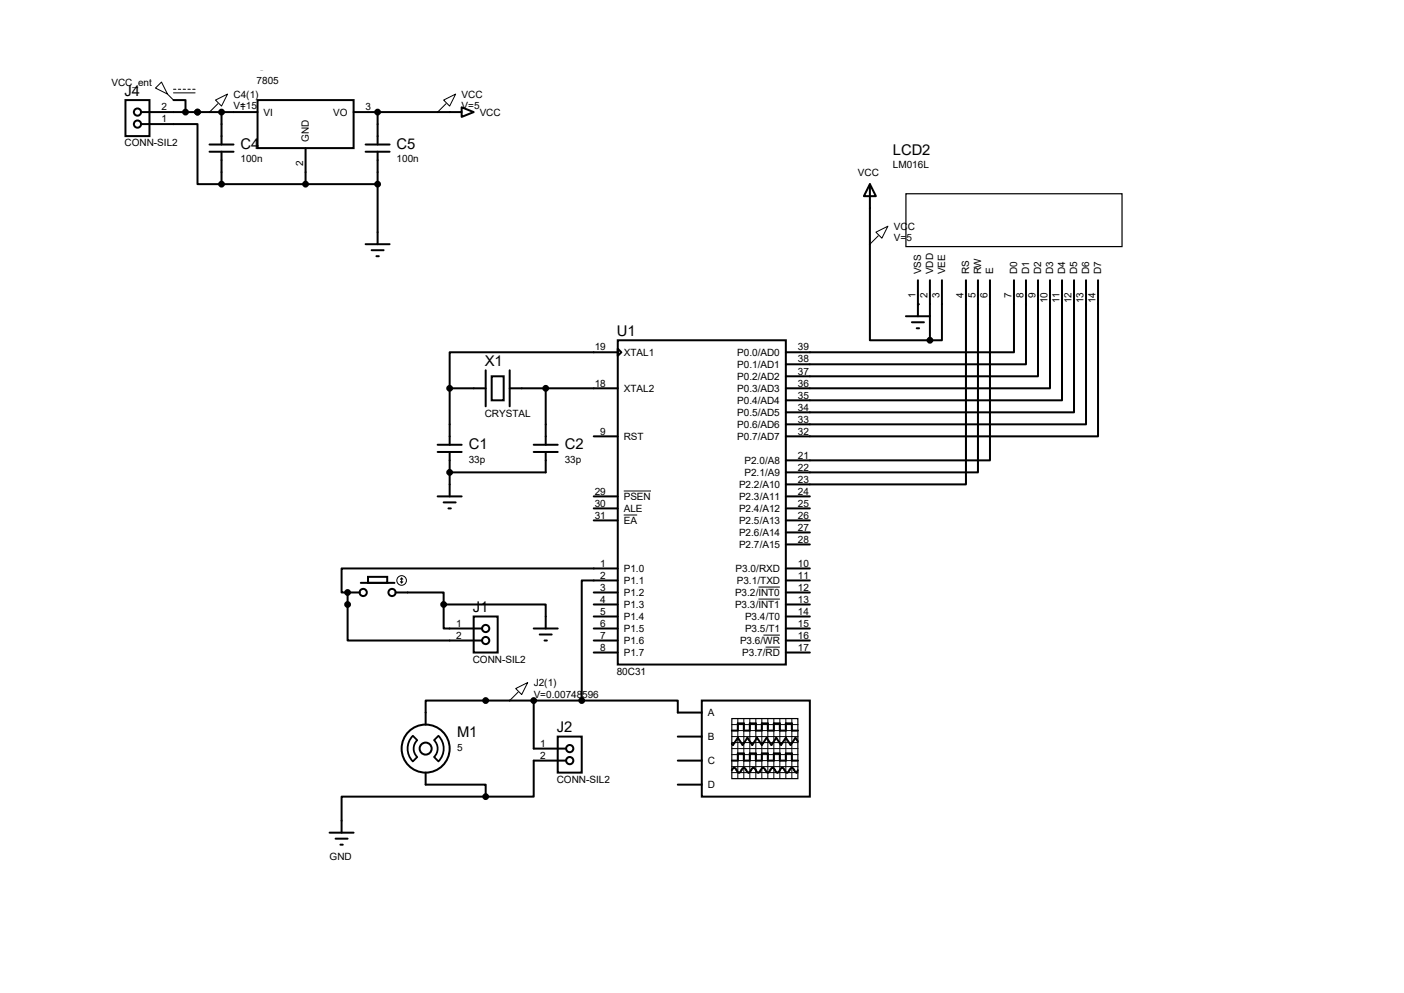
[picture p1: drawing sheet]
<svg xmlns="http://www.w3.org/2000/svg" width="297mm" height="210mm" viewBox="0 0 297 210" stroke-linecap="round" stroke-linejoin="round" font-family="sans-serif">
<g fill="none" stroke="#000" stroke-width=".42">
<path d="M26.5 21.2h5.1v7.6h-5.1zM29.8 26.2h12v12.7h5.1M29.8 23.7h24.7M36.7 21.2h2.5v2.5M44.3 32.1h5.1M44.3 30.6h5.1M46.9 23.7v6.9M46.9 32.1v6.8M46.9 38.9h33M54.5 21.2h20.3v10.1h-20.3zM64.6 31.3v7.6M74.8 23.7h22.9"/>
<path d="M77.3 32.1h5.1M77.3 30.6h5.1M79.9 23.7v6.9M79.9 32.1v19.5M97.7 22.7l2.5 1-2.5 1zM184 38.9l1.3 2.6h-2.5zM184 38.9v33.1h12.7M77.3 51.6h5.1M78.6 52.9h2.6M79.6 54.2h.5M194.2 59.3v7.6M196.7 59.3v12.7"/>
<path d="M199.3 59.3v12.7h-2.6M204.3 59.3v43.1h-38.1M206.9 59.3v40.6h-40.7M209.4 59.3v38.1h-43.2M214.5 59.3v15.2h-48.3M217 59.3v17.7h-50.8M219.6 59.3v20.3h-53.4M222.1 59.3v22.8h-55.9M224.7 59.3v25.4h-58.5M227.2 59.3v27.9h-61M229.7 59.3v30.4h-63.5M232.3 59.3v33h-66.1"/>
<path d="M102.7 78.3v7.6M104 79.6h2.6v5.1h-2.6zM107.8 78.3v7.6M130.7 72h35.5v68.5h-35.5zM130.7 73.7l.7 .8-.7 .8zM130.7 74.5h-35.6v7.6M191.6 66.9h5.1M192.9 68.2h2.6M193.9 69.4h.5M92.6 95.6h5.1M92.6 94.1h5.1M95.1 82.1h7.6"/>
<path d="M95.1 82.1v12M95.1 95.6v9.4M107.8 82.1h22.9M112.9 95.6h5.1M112.9 94.1h5.1M115.4 82.1v12M115.4 95.6v4.3h-20.3M125.6 92.3h5.1M92.6 105h5.1M93.9 106.3h2.5M94.9 107.5h.5M125.6 107.5h5.1"/>
<path d="M125.6 110.1h5.1M125.6 105h5.1M166.2 107.5h5.1M166.2 110.1h5.1M166.2 105h5.1M166.2 115.1h5.1M166.2 112.6h5.1M73.5 125.3v10.2h28.5M73.5 125.3h2.6M76.3 123.3h7.1M77.9 122h4v1.3h-4zM83.7 125.3h10.2v2.5"/>
<path d="M93.9 127.8h21.5v5.1M93.9 127.8v5.1h8.1M100.2 130.4h5.1v7.6h-5.1zM112.9 132.9h5.1M114.2 134.2h2.5M115.2 135.5h.5M125.6 125.3h5.1M125.6 127.8h5.1M125.6 130.4h5.1M125.6 132.9h5.1M125.6 135.5h5.1M125.6 138h5.1"/>
<path d="M130.7 120.2h-58.4v5.1h1.2M130.7 122.8h-7.6v25.4M166.2 120.2h5.1M166.2 122.8h5.1M166.2 125.3h5.1M166.2 127.8h5.1M166.2 130.4h5.1M166.2 132.9h5.1M166.2 135.5h5.1M166.2 138h5.1M112.9 148.2v10.1h6.9M118 155.8h5.1v7.6h-5.1z"/>
<path d="M123.1 148.2h-33.1v5M123.1 148.2h20.3v2.5h5.1M143.4 155.8h5.1M148.5 148.2h22.8v20.3h-22.8zM154.8 154.5h1.3v-1.5h1.3v1.5h1.2v-1.5h1.3v1.5h1.3v-1.5h1.2v1.5h1.3v-1.5h1.3v1.5h1.2v-1.5h1.3v1.5h1.3M168.8 156.8l-.5-.8-1 1.6-1.1-1.6-1 1.6-1-1.6-1 1.6-1-1.6-1 1.6-1.1-1.6-1 1.6-1-1.6-1 1.6-1-1.6-1 1.6-.3-.3M69.7 176.1h5.1M71 177.4h2.5M72 178.6h.5M90 163.4v2.5h12.7v2.6M102.7 168.5h-30.4v7.6M119.8 160.9h-6.9v7.6h-10.2"/>
<path d="M143.4 160.9h5.1M143.4 165.9h5.1M154.8 162.9l.5-.5 1 1 1.1-1 1 1 1-1 1 1 1-1 1 1 1-1 1.1 1 1-1 1 1 1-1 1 1 .3-.5M154.8 160.9h1.3v-1.6h1.3v1.6h1.2v-1.6h1.3v1.6h1.3v-1.6h1.2v1.6h1.3v-1.6h1.3v1.6h1.2v-1.6h1.3v1.6h1.3"/>
<circle cx="29.1" cy="23.7" r=".76"/>
<circle cx="29.1" cy="26.2" r=".76"/>
<circle cx="76.8" cy="125.3" r=".76"/>
<circle cx="82.9" cy="125.3" r=".76"/>
<circle cx="102.7" cy="135.5" r=".76"/>
<circle cx="102.7" cy="132.9" r=".76"/>
<circle cx="90" cy="158.3" r="5.1"/>
<circle cx="90" cy="158.3" r="1.27"/>
<circle cx="120.5" cy="158.3" r=".76"/>
<circle cx="120.5" cy="160.9" r=".76"/>
</g>
<g fill="#000">
<circle cx="41.8" cy="23.7" r=".21"/>
<circle cx="79.9" cy="23.7" r=".21"/>
<circle cx="194.2" cy="64.3" r=".21"/>
<circle cx="95.1" cy="99.9" r=".21"/>
<circle cx="73.5" cy="125.3" r=".21"/>
</g>
<g fill="none" stroke="#000" stroke-width=".21">
<path d="M34.2 17.4l1.2 2.5-2.5-1.3zM35.4 19.9l1.3 1.3M36.7 18.9h.5M36.7 19.6h4.6M37.7 18.9h.5M38.7 18.9h.5M39.8 18.9h.5M40.8 18.9h.5M45.6 21.2l2.5-1.3-1.2 2.5zM46.1 21.9l-1.8 1.8M93.9 21.2l2.5-1.3-1.3 2.5zM94.4 21.9l-1.8 1.8"/>
<path d="M185.3 49.1l2.5-1.3-1.2 2.6zM185.8 49.9l-1.8 1.7M132 108.9h2.8M132 103.8h5.7M84.7 123l.3 .3M85 122.3v1M85 122.3l-.3 .2M85 122.3l.2 .2M85.2 123l-.2 .3M160.4 124.2h4.6M160.4 126.7h4.6M161.5 134.3h3.5"/>
<path d="M162 136.9h3M109.1 145.6l2.5-1.2-1.2 2.5zM109.6 146.4l-1.8 1.8M154.8 155.8h14M154.8 153.2h14M154.8 154.5h14M154.8 157.1h14M154.8 159.6h14M154.8 158.3h14M156.1 152v12.7M157.4 152v12.7M158.6 152l.1 12.7"/>
<path d="M159.9 152v12.7M161.2 152v12.7M162.4 152l.1 12.7M163.7 152v12.7M165 152v12.7M166.2 152l.1 12.7M167.5 152l.1 12.7M154.8 160.9h14M154.8 162.1h14M154.8 163.4h14"/>
<circle cx="85" cy="122.8" r="1.02"/>
</g>
<g fill="#000" stroke="#000" stroke-width=".42">
<circle cx="39.2" cy="23.7" r=".51"/>
<circle cx="41.8" cy="23.7" r=".51"/>
<circle cx="46.9" cy="23.7" r=".51"/>
<circle cx="46.9" cy="38.9" r=".51"/>
<circle cx="64.6" cy="38.9" r=".51"/>
<circle cx="79.9" cy="38.9" r=".51"/>
<circle cx="79.9" cy="23.7" r=".51"/>
<circle cx="196.7" cy="72" r=".51"/>
<circle cx="95.1" cy="99.9" r=".51"/>
<circle cx="95.1" cy="82.1" r=".51"/>
<circle cx="115.4" cy="82.1" r=".51"/>
<circle cx="73.5" cy="127.8" r=".51"/>
<circle cx="73.5" cy="125.3" r=".51"/>
<circle cx="93.9" cy="127.8" r=".51"/>
<circle cx="102.7" cy="148.2" r=".51"/>
<circle cx="112.9" cy="148.2" r=".51"/>
<circle cx="123.1" cy="148.2" r=".51"/>
<circle cx="102.7" cy="168.5" r=".51"/>
</g>
<path d="M87.3 155.6l1 .9a2.46 2.46 0 0 0 0 3.6l-1 .9a3.9 3.9 0 0 1 0-5.4zM92.8 155.6a3.9 3.9 0 0 1 0 5.4l-1-.9a2.46 2.46 0 0 0 0-3.6z" fill="none" stroke="#000" stroke-width=".38"/>
<path d="M191.6 41h45.8v11.2h-45.8zM154.8 152h14v12.7h-14z" fill="none" stroke="#000" stroke-width=".25"/>
<g font-size="3.1">
<text x="54.3" y="14.9">U2</text>
<text x="26.3" y="20.3">J4</text>
<text x="50.9" y="31.4">C4</text>
<text x="83.9" y="31.4">C5</text>
<text x="188.9" y="32.7">LCD2</text>
<text x="130.5" y="71.1">U1</text>
<text x="102.5" y="77.4">X1</text>
<text x="99.1" y="94.9">C1</text>
<text x="119.5" y="94.9">C2</text>
<text x="100" y="129.5">J1</text>
<text x="96.7" y="155.9">M1</text>
<text x="117.8" y="154.9">J2</text>
</g>
<g font-size="2.1">
<text x="54.3" y="17.8">7805</text>
<text x="23.6" y="18.1">VCC_ent</text>
<text x="34.2" y="23.3">2</text>
<text x="49.4" y="20.7">C4(1)</text>
<text x="49.4" y="23.1">V=15</text>
<text x="50.8" y="23.3">1</text>
<text x="77.3" y="23.3">3</text>
<text x="97.7" y="20.7">VCC</text>
<text x="97.7" y="23.1">V=5</text>
<text x="34.2" y="25.9">1</text>
<text x="55.8" y="24.5">VI</text>
<text x="70.5" y="24.5">VO</text>
<text x="101.5" y="24.5">VCC</text>
<text x="26.3" y="30.9">CONN-SIL2</text>
<text x="50.9" y="34.3">100n</text>
<text x="64.1" y="35.1" transform="rotate(-90 64.1 35.1)">2</text>
<text x="65.3" y="30.1" transform="rotate(-90 65.3 30.1)">GND</text>
<text x="83.9" y="34.3">100n</text>
<text x="188.9" y="35.6">LM016L</text>
<text x="181.5" y="37.2">VCC</text>
<text x="189.1" y="48.6">VCC</text>
<text x="189.1" y="51.1">V=5</text>
<text x="194.9" y="58" transform="rotate(-90 194.9 58)">VSS</text>
<text x="197.4" y="58" transform="rotate(-90 197.4 58)">VDD</text>
<text x="199.9" y="58" transform="rotate(-90 199.9 58)">VEE</text>
<text x="205" y="58" transform="rotate(-90 205 58)">RS</text>
<text x="207.6" y="58" transform="rotate(-90 207.6 58)">RW</text>
<text x="210.1" y="58" transform="rotate(-90 210.1 58)">E</text>
<text x="215.2" y="58" transform="rotate(-90 215.2 58)">D0</text>
<text x="217.7" y="58" transform="rotate(-90 217.7 58)">D1</text>
<text x="220.3" y="58" transform="rotate(-90 220.3 58)">D2</text>
<text x="222.8" y="58" transform="rotate(-90 222.8 58)">D3</text>
<text x="225.3" y="58" transform="rotate(-90 225.3 58)">D4</text>
<text x="227.9" y="58" transform="rotate(-90 227.9 58)">D5</text>
<text x="230.4" y="58" transform="rotate(-90 230.4 58)">D6</text>
<text x="233" y="58" transform="rotate(-90 233 58)">D7</text>
<text x="193.7" y="63" transform="rotate(-90 193.7 63)">1</text>
<text x="196.2" y="63" transform="rotate(-90 196.2 63)">2</text>
<text x="198.8" y="63" transform="rotate(-90 198.8 63)">3</text>
<text x="203.8" y="63" transform="rotate(-90 203.8 63)">4</text>
<text x="206.4" y="63" transform="rotate(-90 206.4 63)">5</text>
<text x="208.9" y="63" transform="rotate(-90 208.9 63)">6</text>
<text x="214" y="63" transform="rotate(-90 214 63)">7</text>
<text x="216.5" y="63" transform="rotate(-90 216.5 63)">8</text>
<text x="219.1" y="63" transform="rotate(-90 219.1 63)">9</text>
<text x="221.6" y="64.1" transform="rotate(-90 221.6 64.1)">10</text>
<text x="224.2" y="64" transform="rotate(-90 224.2 64)">11</text>
<text x="226.7" y="64.1" transform="rotate(-90 226.7 64.1)">12</text>
<text x="229.2" y="64.1" transform="rotate(-90 229.2 64.1)">13</text>
<text x="231.8" y="64.1" transform="rotate(-90 231.8 64.1)">14</text>
<text x="125.8" y="74.1">19</text>
<text x="132" y="75.3">XTAL1</text>
<text x="156" y="75.3">P0.0/AD0</text>
<text x="156" y="77.8">P0.1/AD1</text>
<text x="168.8" y="74.1">39</text>
<text x="168.8" y="76.7">38</text>
<text x="125.8" y="81.7">18</text>
<text x="132" y="82.9">XTAL2</text>
<text x="156" y="80.3">P0.2/AD2</text>
<text x="156" y="82.9">P0.3/AD3</text>
<text x="168.8" y="79.2">37</text>
<text x="168.8" y="81.7">36</text>
<text x="102.5" y="88.1">CRYSTAL</text>
<text x="156" y="85.4">P0.4/AD4</text>
<text x="156" y="88">P0.5/AD5</text>
<text x="168.8" y="84.3">35</text>
<text x="168.8" y="86.8">34</text>
<text x="168.8" y="89.4">33</text>
<text x="127" y="91.9">9</text>
<text x="132" y="93">RST</text>
<text x="156" y="90.5">P0.6/AD6</text>
<text x="156" y="93">P0.7/AD7</text>
<text x="168.8" y="91.9">32</text>
<text x="99.1" y="97.8">33p</text>
<text x="119.5" y="97.8">33p</text>
<text x="157.5" y="98.1">P2.0/A8</text>
<text x="157.5" y="100.7">P2.1/A9</text>
<text x="168.8" y="97">21</text>
<text x="168.8" y="99.5">22</text>
<text x="125.8" y="107.1">30</text>
<text x="125.8" y="104.6">29</text>
<text x="132" y="105.7">PSEN</text>
<text x="156.3" y="103.2">P2.2/A10</text>
<text x="156.3" y="105.7">P2.3/A11</text>
<text x="168.8" y="102.1">23</text>
<text x="168.8" y="104.6">24</text>
<text x="168.8" y="107.1">25</text>
<text x="125.8" y="109.7">31</text>
<text x="132" y="108.3">ALE</text>
<text x="132" y="110.8">EA</text>
<text x="156.3" y="108.3">P2.4/A12</text>
<text x="156.3" y="110.8">P2.5/A13</text>
<text x="156.3" y="113.4">P2.6/A14</text>
<text x="168.8" y="109.7">26</text>
<text x="168.8" y="112.2">27</text>
<text x="127" y="119.8">1</text>
<text x="156.3" y="115.9">P2.7/A15</text>
<text x="168.8" y="114.8">28</text>
<text x="168.8" y="119.8">10</text>
<text x="127" y="122.4">2</text>
<text x="127" y="124.9">3</text>
<text x="132" y="121">P1.0</text>
<text x="132" y="123.5">P1.1</text>
<text x="155.6" y="121">P3.0/RXD</text>
<text x="155.9" y="123.5">P3.1/TXD</text>
<text x="168.8" y="122.4">11</text>
<text x="168.8" y="124.9">12</text>
<text x="127" y="127.5">4</text>
<text x="127" y="130">5</text>
<text x="132" y="126.1">P1.2</text>
<text x="132" y="128.6">P1.3</text>
<text x="132" y="131.1">P1.4</text>
<text x="155.5" y="126.1">P3.2/INT0</text>
<text x="155.5" y="128.6">P3.3/INT1</text>
<text x="157.6" y="131.1">P3.4/T0</text>
<text x="168.8" y="127.5">13</text>
<text x="168.8" y="130">14</text>
<text x="96.5" y="132.5">1</text>
<text x="96.5" y="135.1">2</text>
<text x="127" y="132.5">6</text>
<text x="127" y="135.1">7</text>
<text x="127" y="137.6">8</text>
<text x="132" y="133.7">P1.5</text>
<text x="132" y="136.2">P1.6</text>
<text x="156.5" y="136.2">P3.6/WR</text>
<text x="157.6" y="133.7">P3.5/T1</text>
<text x="168.8" y="137.6">17</text>
<text x="168.8" y="135.1">16</text>
<text x="168.8" y="132.5">15</text>
<text x="100" y="140.2">CONN-SIL2</text>
<text x="130.5" y="142.7">80C31</text>
<text x="132" y="138.8">P1.7</text>
<text x="157" y="138.8">P3.7/RD</text>
<text x="112.9" y="145.1">J2(1)</text>
<text x="112.9" y="147.6">V=0.00748596</text>
<text x="149.7" y="151.5">A</text>
<text x="96.7" y="158.8">5</text>
<text x="114.3" y="157.9">1</text>
<text x="114.3" y="160.5">2</text>
<text x="149.7" y="156.5">B</text>
<text x="149.7" y="161.6">C</text>
<text x="117.8" y="165.6">CONN-SIL2</text>
<text x="149.7" y="166.7">D</text>
<text x="69.7" y="181.9">GND</text>
</g>
</svg>
